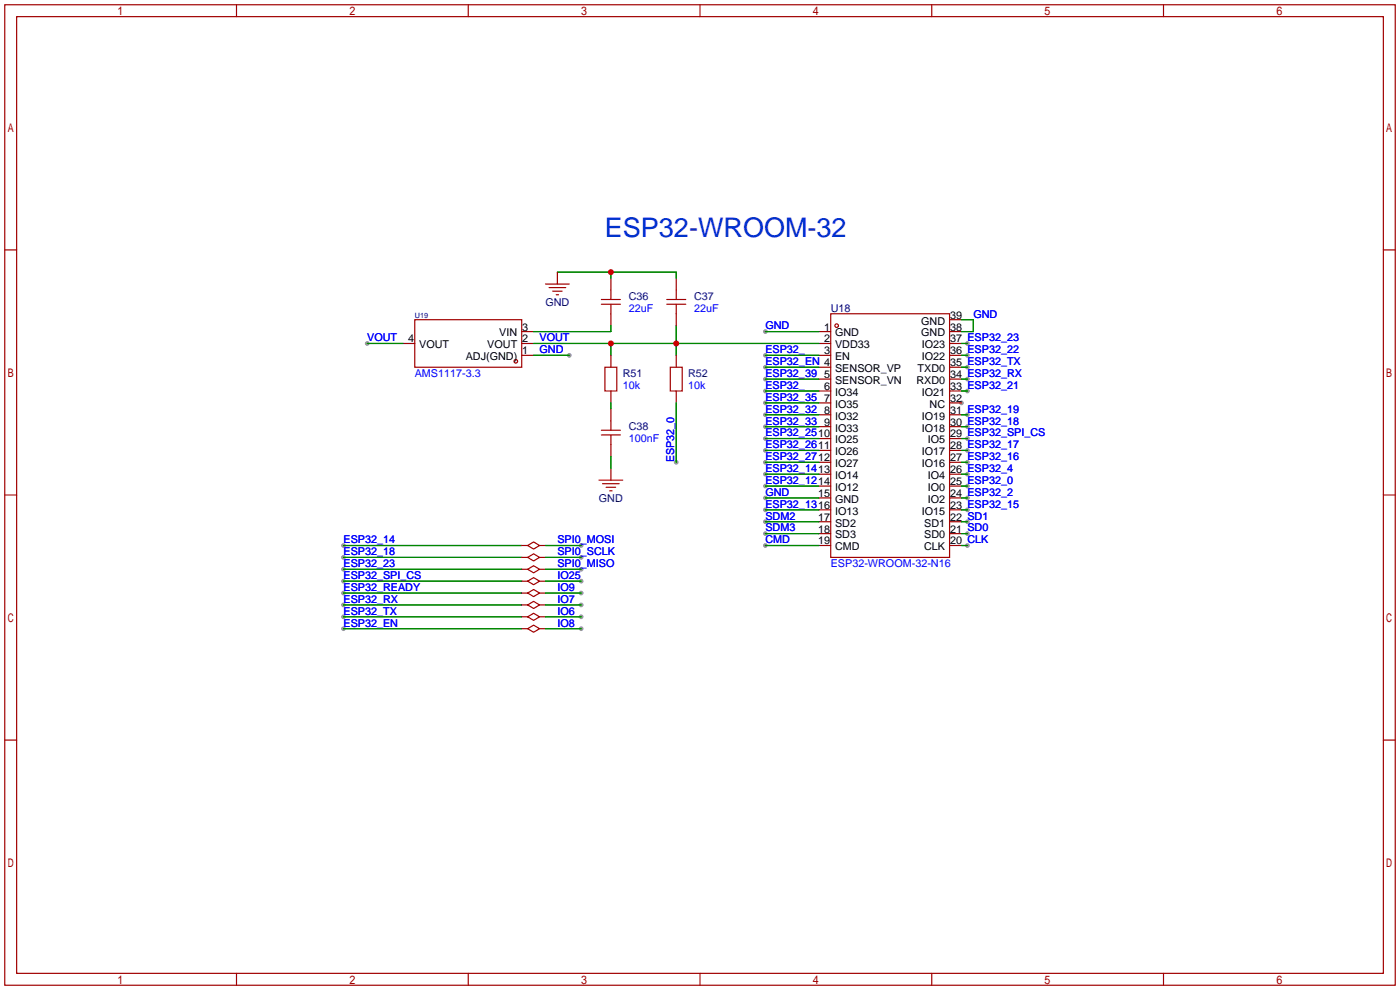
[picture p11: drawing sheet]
<svg xmlns="http://www.w3.org/2000/svg" width="299mm" height="212mm" viewBox="0 0 299 212" stroke-linecap="round" stroke-linejoin="round" font-family="sans-serif">
<g fill="#999">
<circle cx="205.5" cy="86.1" r=".51"/>
<circle cx="206.8" cy="73.4" r=".51"/>
<circle cx="206.8" cy="75.9" r=".51"/>
<circle cx="206.8" cy="78.5" r=".51"/>
<circle cx="206.8" cy="81" r=".51"/>
<circle cx="206.8" cy="83.6" r=".51"/>
<circle cx="206.8" cy="88.6" r=".51"/>
<circle cx="206.8" cy="91.2" r=".51"/>
<circle cx="206.8" cy="93.7" r=".51"/>
<circle cx="206.8" cy="96.3" r=".51"/>
<circle cx="206.8" cy="98.8" r=".51"/>
<circle cx="206.8" cy="101.3" r=".51"/>
<circle cx="206.8" cy="103.9" r=".51"/>
<circle cx="206.8" cy="106.4" r=".51"/>
<circle cx="206.8" cy="109" r=".51"/>
<circle cx="206.8" cy="111.5" r=".51"/>
<circle cx="206.8" cy="114" r=".51"/>
<circle cx="206.8" cy="116.6" r=".51"/>
<circle cx="163.6" cy="116.6" r=".51"/>
<circle cx="163.6" cy="114" r=".51"/>
<circle cx="163.6" cy="111.5" r=".51"/>
<circle cx="163.6" cy="109" r=".51"/>
<circle cx="163.6" cy="106.4" r=".51"/>
<circle cx="163.6" cy="103.9" r=".51"/>
<circle cx="163.6" cy="101.3" r=".51"/>
<circle cx="163.6" cy="98.8" r=".51"/>
<circle cx="163.6" cy="96.3" r=".51"/>
<circle cx="163.6" cy="93.7" r=".51"/>
<circle cx="163.6" cy="91.2" r=".51"/>
<circle cx="163.6" cy="88.6" r=".51"/>
<circle cx="163.6" cy="86.1" r=".51"/>
<circle cx="163.6" cy="83.6" r=".51"/>
<circle cx="163.6" cy="81" r=".51"/>
<circle cx="163.6" cy="78.5" r=".51"/>
<circle cx="163.6" cy="75.9" r=".51"/>
<circle cx="163.6" cy="70.9" r=".51"/>
<circle cx="78.5" cy="73.4" r=".51"/>
<circle cx="121.7" cy="75.9" r=".51"/>
<circle cx="73.4" cy="116.6" r=".51"/>
<circle cx="73.4" cy="119.1" r=".51"/>
<circle cx="73.4" cy="121.7" r=".51"/>
<circle cx="73.4" cy="124.2" r=".51"/>
<circle cx="73.4" cy="126.7" r=".51"/>
<circle cx="73.4" cy="129.3" r=".51"/>
<circle cx="73.4" cy="131.8" r=".51"/>
<circle cx="73.4" cy="134.4" r=".51"/>
<circle cx="144.5" cy="98.8" r=".51"/>
<circle cx="124.2" cy="116.6" r=".51"/>
<circle cx="124.2" cy="119.1" r=".51"/>
<circle cx="124.2" cy="121.7" r=".51"/>
<circle cx="124.2" cy="124.2" r=".51"/>
<circle cx="124.2" cy="126.7" r=".51"/>
<circle cx="124.2" cy="129.3" r=".51"/>
<circle cx="124.2" cy="131.8" r=".51"/>
<circle cx="124.2" cy="134.4" r=".51"/>
</g>
<g fill="none" stroke="#a10000" stroke-width=".25">
<path d="M1 1h297.2v209.6h-297.2zM3.6 3.6h292.1v204.4h-292.1zM50.5 1v2.6M100.1 1v2.6M149.6 1v2.6M199.1 1v2.6M248.7 1v2.6M1 53.4h2.6M119.1 58.2v2.5M130.6 59.4v4.6M144.5 59.4v4.6M295.7 53.4h2.5"/>
<path d="M86.1 73.4h2.5M88.6 68.3h22.9v10.2h-22.9zM111.5 70.9h2.5M111.5 73.4h2.5M111.5 75.9h2.5M116.6 60.7h5.1M117.3 61.5h3.6M118.1 62.2h2M118.9 63h.5M128.5 65h4.1M128.5 64h4.1M129.3 78.5h2.5v5.1h-2.5z"/>
<path d="M130.6 65v4.6M130.6 75.9v2.6M142.5 65h4.1M142.5 64h4.1M143.3 78.5h2.5v5.1h-2.5zM144.5 65v4.6M144.5 75.9v2.6M175 70.9h2.5M175 73.4h2.5M175 75.9h2.5M175 78.5h2.5M177.5 67.1h25.4v52h-25.4z"/>
<path d="M202.9 70.9h2.6M202.9 73.4h2.6M202.9 75.9h2.6M202.9 78.5h2.6M202.9 68.3h2.6M128.5 93h4.1M128.5 91.9h4.1M130.6 83.6v2.5M130.6 87.4v4.5M130.6 93v4.5M144.5 83.6v2.5M175 81h2.5"/>
<path d="M175 83.6h2.5M175 86.1h2.5M175 88.6h2.5M175 91.2h2.5M175 93.7h2.5M175 96.3h2.5M175 98.8h2.5M202.9 81h2.6M202.9 83.6h2.6M202.9 86.1h2.6M202.9 88.6h2.6M202.9 91.2h2.6"/>
<path d="M202.9 93.7h2.6M202.9 96.3h2.6M202.9 98.8h2.6M1 105.8h2.6M111.5 116.6h1.3M111.5 119.1h1.3M112.8 116.6l1.2-.8 1.3 .8-1.3 .7zM112.8 119.1l1.2-.7 1.3 .7-1.3 .8zM115.3 116.6h1.3M115.3 119.1h1.3M128 102.6h5.1M128.8 103.4h3.5"/>
<path d="M129.5 104.1h2.1M130.3 104.9h.5M130.6 100.1v2.5M175 101.3h2.5M175 103.9h2.5M175 106.4h2.5M175 109h2.5M175 111.5h2.5M175 114h2.5M175 116.6h2.5M202.9 101.3h2.6M202.9 103.9h2.6"/>
<path d="M202.9 106.4h2.6M202.9 109h2.6M202.9 111.5h2.6M202.9 114h2.6M202.9 116.6h2.6M295.7 105.8h2.5M111.5 121.7h1.3M111.5 124.2h1.3M111.5 126.7h1.3M111.5 129.3h1.3M111.5 131.8h1.3M111.5 134.4h1.3"/>
<path d="M112.8 121.7l1.2-.8 1.3 .8-1.3 .7zM112.8 124.2l1.2-.8 1.3 .8-1.3 .8zM112.8 126.7l1.2-.7 1.3 .7-1.3 .8zM112.8 129.3l1.2-.8 1.3 .8-1.3 .7zM112.8 131.8l1.2-.7 1.3 .7-1.3 .8zM112.8 134.4l1.2-.8 1.3 .8-1.3 .7zM115.3 121.7h1.3M115.3 124.2h1.3M115.3 126.7h1.3M115.3 129.3h1.3M115.3 131.8h1.3M115.3 134.4h1.3"/>
<path d="M1 158.2h2.6M295.7 158.2h2.5M50.5 208v2.6M100.1 208v2.6M149.6 208v2.6M199.1 208v2.6M248.7 208v2.6"/>
<circle cx="110.2" cy="77.2" r=".38"/>
<circle cx="178.8" cy="69.6" r=".38"/>
</g>
<g fill="none" stroke="#008700" stroke-width=".25">
<path d="M119.1 58.2h25.4v1.2M130.6 58.2v1.2M78.5 73.4h7.6M114 73.4h61M114 75.9h7.7M130.6 69.6v1.3h-16.6M130.6 73.4v2.5M144.5 69.6v6.3M163.6 70.9h11.4M163.6 75.9h11.4M163.6 78.5h11.4M205.5 68.3h2.5v2.6h-2.5"/>
<path d="M205.5 73.4h1.3M205.5 75.9h1.3M205.5 78.5h1.3M130.6 86.1v1.3M130.6 97.5v2.6M144.5 86.1v12.7M163.6 81h11.4M163.6 83.6h11.4M163.6 88.6h11.4M163.6 91.2h11.4M163.6 93.7h11.4M163.6 96.3h11.4"/>
<path d="M163.6 98.8h11.4M163.6 86.1h11.4M205.5 81h1.3M205.5 83.6h1.3M205.5 88.6h1.3M205.5 91.2h1.3M205.5 93.7h1.3M205.5 96.3h1.3M205.5 98.8h1.3M73.4 116.6h38.1M73.4 119.1h38.1M116.6 116.6h7.6"/>
<path d="M116.6 119.1h7.6M163.6 101.3h11.4M163.6 103.9h11.4M163.6 106.4h11.4M163.6 109h11.4M163.6 111.5h11.4M163.6 114h11.4M163.6 116.6h11.4M205.5 101.3h1.3M205.5 103.9h1.3M205.5 106.4h1.3M205.5 109h1.3"/>
<path d="M205.5 111.5h1.3M205.5 114h1.3M205.5 116.6h1.3M73.4 121.7h38.1M73.4 124.2h38.1M73.4 126.7h38.1M73.4 129.3h38.1M73.4 131.8h38.1M73.4 134.4h38.1M116.6 121.7h7.6M116.6 124.2h7.6M116.6 126.7h7.6"/>
<path d="M116.6 129.3h7.6M116.6 131.8h7.6M116.6 134.4h7.6"/>
</g>
<g fill="#c00">
<circle cx="130.6" cy="73.4" r=".63"/>
<circle cx="144.5" cy="73.4" r=".63"/>
<circle cx="130.6" cy="58.2" r=".63"/>
</g>
<text font-size="5.8" fill="#03c" x="129.3" y="50.7">ESP32-WROOM-32</text>
<g font-size="2.3" fill="#000080">
<text x="116.6" y="65.3">GND</text>
<text x="134.4" y="64.1">C36</text>
<text x="148.3" y="64.1">C37</text>
<text x="177.5" y="66.6">U18</text>
<text x="133.1" y="80.6">R51</text>
<text x="147.1" y="80.6">R52</text>
<text x="134.4" y="92">C38</text>
<text x="128" y="107.2">GND</text>
</g>
<g font-size="2.3">
<text x="106.7" y="71.9">VIN</text>
<text x="111.6" y="70.6">3</text>
<text x="176.1" y="70.6">1</text>
<text x="178.5" y="71.9">GND</text>
<text x="196.9" y="71.9">GND</text>
<text x="196.9" y="69.4">GND</text>
<text x="203.1" y="70.6">38</text>
<text x="203.1" y="68.1">39</text>
<text x="87.2" y="73.2">4</text>
<text x="89.6" y="74.4">VOUT</text>
<text x="99.5" y="77">ADJ(GND)</text>
<text x="104.2" y="74.4">VOUT</text>
<text x="111.6" y="75.7">1</text>
<text x="111.6" y="73.2">2</text>
<text x="176.1" y="73.2">2</text>
<text x="176.1" y="75.7">3</text>
<text x="178.5" y="74.4">VDD33</text>
<text x="178.5" y="77">EN</text>
<text x="197" y="77">IO22</text>
<text x="197" y="74.4">IO23</text>
<text x="203.1" y="75.7">36 ESP32_22</text>
<text x="203.1" y="73.2">37 ESP32_23</text>
<text x="176.1" y="80.8">5</text>
<text x="176.1" y="83.3">6</text>
<text x="178.5" y="79.5">SENSOR_VP</text>
<text x="178.5" y="82.1">SENSOR_VN</text>
<text x="195.8" y="82.1">RXD0</text>
<text x="196.1" y="79.5">TXD0</text>
<text x="203.1" y="83.3">33 ESP32_21</text>
<text x="203.1" y="80.8">34 ESP32_RX</text>
<text x="203.1" y="78.3">35 ESP32_TX</text>
<text x="176.1" y="85.9">7</text>
<text x="176.1" y="88.4">8</text>
<text x="178.5" y="84.6">IO34</text>
<text x="178.5" y="87.1">IO35</text>
<text x="178.5" y="89.7">IO32</text>
<text x="197" y="89.7">IO19</text>
<text x="197" y="84.6">IO21</text>
<text x="198.7" y="87.1">NC</text>
<text x="203.1" y="88.4">31 ESP32_19</text>
<text x="203.1" y="85.9">32</text>
<text x="176.1" y="91">9</text>
<text x="178.5" y="92.2">IO33</text>
<text x="178.5" y="94.8">IO25</text>
<text x="197" y="92.2">IO18</text>
<text x="198.3" y="94.8">IO5</text>
<text x="203.1" y="93.5">29 ESP32_SPI_CS</text>
<text x="203.1" y="91">30 ESP32_18</text>
<text x="178.5" y="97.3">IO26</text>
<text x="178.5" y="99.8">IO27</text>
<text x="197" y="99.8">IO16</text>
<text x="197" y="97.3">IO17</text>
<text x="203.1" y="101.1">26 ESP32_4</text>
<text x="203.1" y="98.6">27 ESP32_16</text>
<text x="203.1" y="96">28 ESP32_17</text>
<text x="174.9" y="106.2">15</text>
<text x="178.5" y="102.4">IO14</text>
<text x="178.5" y="104.9">IO12</text>
<text x="178.5" y="107.5">GND</text>
<text x="198.3" y="107.5">IO2</text>
<text x="198.3" y="104.9">IO0</text>
<text x="198.3" y="102.4">IO4</text>
<text x="203.1" y="106.2">24 ESP32_2</text>
<text x="203.1" y="103.7">25 ESP32_0</text>
<text x="174.9" y="111.3">17</text>
<text x="174.9" y="113.8">18</text>
<text x="178.5" y="110">IO13</text>
<text x="178.5" y="112.5">SD2</text>
<text x="197" y="110">IO15</text>
<text x="197.5" y="112.5">SD1</text>
<text x="203.1" y="113.8">21 SD0</text>
<text x="203.1" y="111.3">22 SD1</text>
<text x="203.1" y="108.7">23 ESP32_15</text>
<text x="174.9" y="116.4">19</text>
<text x="178.5" y="115.1">SD3</text>
<text x="178.5" y="117.6">CMD</text>
<text x="197.5" y="117.6">CLK</text>
<text x="197.5" y="115.1">SD0</text>
<text x="203.1" y="116.4">20 CLK</text>
</g>
<g font-size="2.3" fill="#00f">
<text x="134.4" y="66.6">22uF</text>
<text x="148.3" y="66.6">22uF</text>
<text x="163.6" y="70.4">GND</text>
<text x="208" y="67.9">GND</text>
<text x="78.5" y="72.9">VOUT</text>
<text x="115.3" y="72.9">VOUT</text>
<text x="115.3" y="75.5">GND</text>
<text x="163.6" y="75.5">ESP32_</text>
<text x="88.6" y="80.6">AMS1117-3.3</text>
<text x="133.1" y="83.1">10k</text>
<text x="147.1" y="83.1">10k</text>
<text x="163.6" y="83.1">ESP32_</text>
<text x="163.6" y="80.6">ESP32_39</text>
<text x="163.6" y="78">ESP32_EN 4</text>
<text x="163.6" y="88.2">ESP32_32</text>
<text x="163.6" y="85.6">ESP32_35</text>
<text x="134.4" y="94.5">100nF</text>
<text x="163.6" y="95.8">ESP32_2611</text>
<text x="163.6" y="93.3">ESP32_2510</text>
<text x="163.6" y="90.7">ESP32_33</text>
<text x="144.1" y="98.8" transform="rotate(-90 144.1 98.8)">ESP32_0</text>
<text x="163.6" y="100.9">ESP32_1413</text>
<text x="163.6" y="98.3">ESP32_2712</text>
<text x="163.6" y="106">GND</text>
<text x="163.6" y="103.4">ESP32_1214</text>
<text x="163.6" y="113.6">SDM3</text>
<text x="163.6" y="111">SDM2</text>
<text x="163.6" y="108.5">ESP32_1316</text>
<text x="73.4" y="116.1">ESP32_14</text>
<text x="73.4" y="118.7">ESP32_18</text>
<text x="119.1" y="116.1">SPI0_MOSI</text>
<text x="119.1" y="118.7">SPI0_SCLK</text>
<text x="163.6" y="116.1">CMD</text>
<text x="73.4" y="121.2">ESP32_23</text>
<text x="73.4" y="123.7">ESP32_SPI_CS</text>
<text x="119.1" y="121.2">SPI0_MISO</text>
<text x="119.1" y="123.7">IO25</text>
<text x="177.5" y="121.2">ESP32-WROOM-32-N16</text>
<text x="73.4" y="126.3">ESP32_READY</text>
<text x="73.4" y="128.8">ESP32_RX</text>
<text x="73.4" y="131.4">ESP32_TX</text>
<text x="119.1" y="126.3">IO9</text>
<text x="119.1" y="128.8">IO7</text>
<text x="119.1" y="131.4">IO6</text>
<text x="73.4" y="133.9">ESP32_EN</text>
<text x="119.1" y="133.9">IO8</text>
</g>
<text font-size="1.6" fill="#000080" x="88.6" y="68">U19</text>
</svg>
